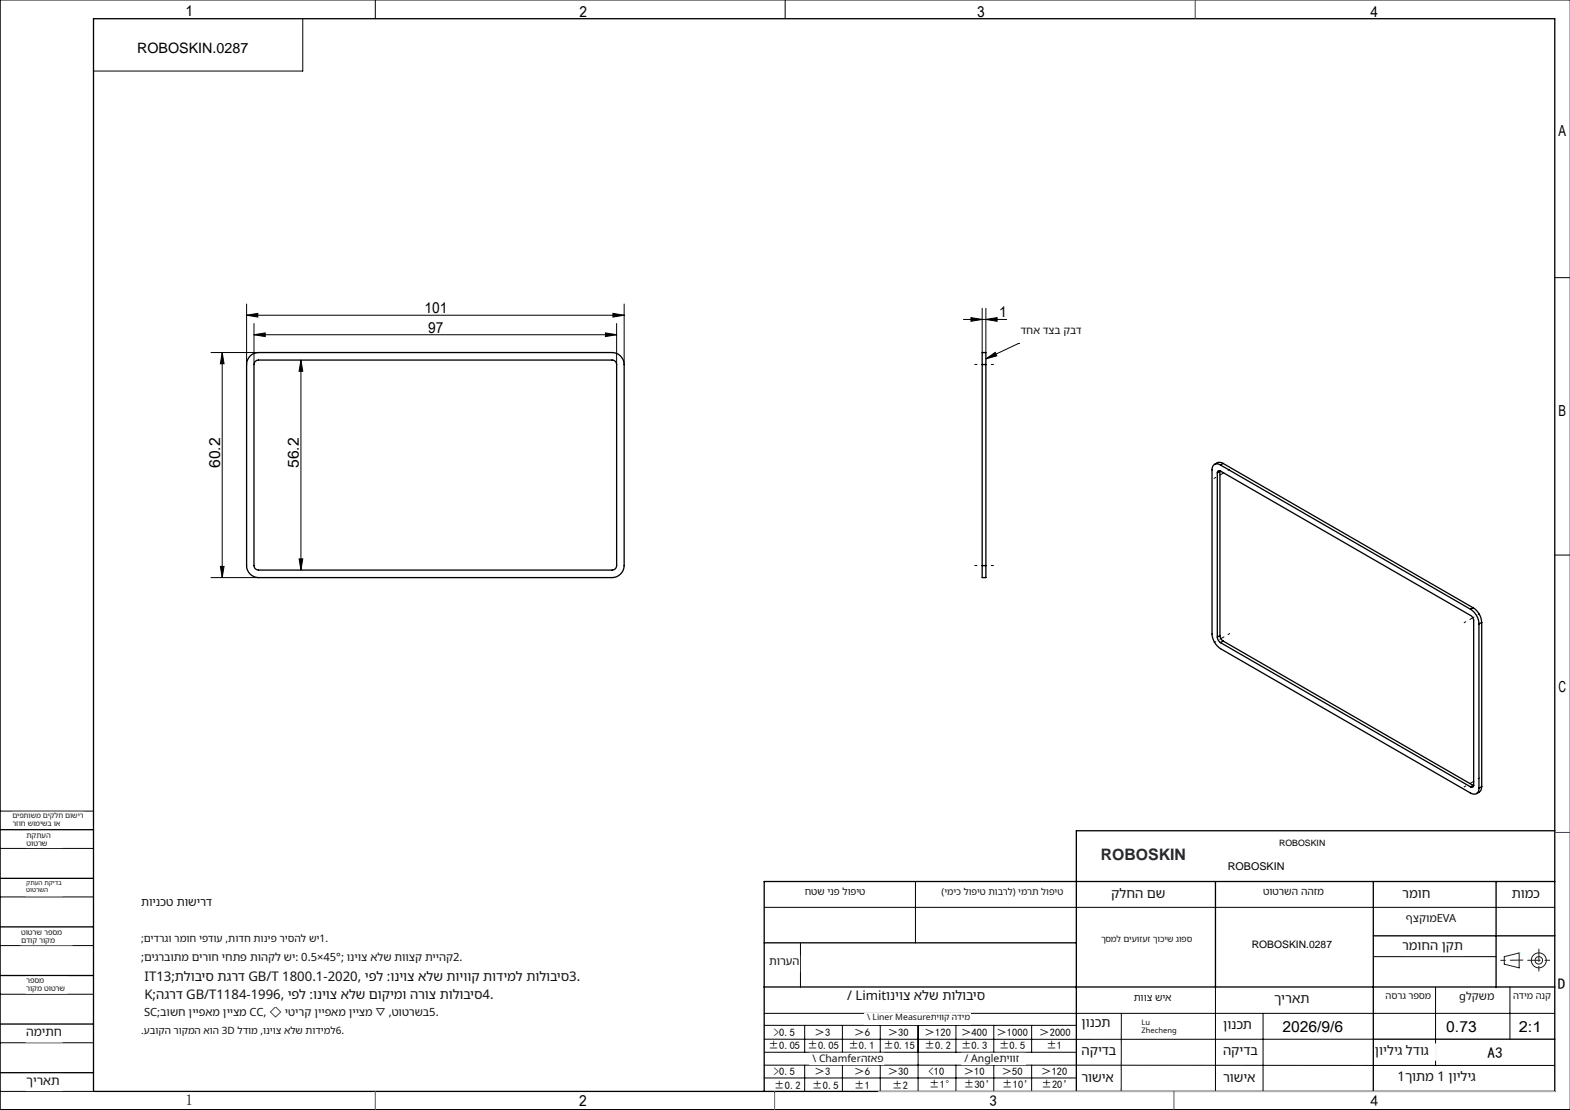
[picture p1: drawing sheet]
<svg xmlns="http://www.w3.org/2000/svg" width="420mm" height="297mm" viewBox="0 0 420 297" stroke-linecap="round" stroke-linejoin="round" font-family="sans-serif">
<g fill="none" stroke="#000" stroke-width=".27">
<path d="M100.4 0v5M210 0v5M420 0h-419.9v297h419.9M81 5v14h-56M415.9 74.3h4.1M56.4 94.3h12.7M59.4 94.3v60.2M59.4 94.3l.5 3h-1zM66 84.3l3-.4v.9zM66 81.3v16.2M66 84.3h101M67.9 89.6l3-.5v1z"/>
<path d="M67.9 86.6v10.9M67.9 89.6h97.1M80.5 96.3l.5 3h-1zM80.5 96.3v56.2M162 89.1l3 .5-3 .5zM164 83.9l3 .4-3 .5zM165 86.6v10.9M167 81.3v16.2M257.7 85.5h11.6M259.8 85l2.9 .5-2.9 .5zM262.7 82.5v11.8M263.7 96l2.5-1.7 .5 .9z"/>
<path d="M263.7 85.5l3-.5v1zM263.7 82.5v11.8M288.7 91.9h-16.2l-8.8 4.1M56.4 154.5h12.7M58.9 151.5h1l-.5 3zM80 149.5h1l-.5 3zM415.9 148.5h4.1M0 217h25M0 227h25M0 240h25M244.9 236v16.3M0 253h25"/>
<path d="M204.4 242.8h211.5M214.1 252.4v11.8M367.4 256h32.8M0 266h25M0 279h25M204.4 271.1h211.5M204.4 278.1h163M204.4 274.4h83.5M215.3 274.4v7.1M225.4 274.4v7.1M235.5 274.4v7.1M245.6 274.4v17.6"/>
<path d="M255.7 274.4v7.1M265.9 274.4v7.1M276 274.4v7.1M300 271.1l-.1 21M325.2 264.1v27.9M337.9 271.1v20.9M384 264.2v20.9M403.9 264.1v14M0 292h25M204.4 285l211.5 .1M204.4 288.4h83.5M204.5 281.5h83.5"/>
<path d="M215.3 285v7M225.4 285v7M235.5 285v7M255.7 285v7M265.9 285v7M276 285v7M287.9 292h128"/>
</g>
<g fill="none" stroke="#191924" stroke-width=".27">
<path d="M402.4 256l4-1v4l-4-1z"/>
<circle cx="411.7" cy="257" r="1"/>
<circle cx="411.7" cy="257" r="2"/>
</g>
<path d="M324.8 128l4.2-2.4M324.8 171.9l4.2-2.4M391.7 166.6l4.2-2.4M391.7 210.6l4.2-2.5" fill="none" stroke="#000" stroke-width=".27" stroke-dasharray="30.5 1.3 1.3 1.3" stroke-dashoffset="30"/>
<path d="M265.8 97.5h-5M265.8 151.3h-5" fill="none" stroke="#000" stroke-width=".27" stroke-dasharray="30.5 1.3 1.3 1.3" stroke-dashoffset="29.9"/>
<g fill="none" stroke="#000" stroke-width=".35">
<path d="M25 5h390.9v287h-390.9zM66.9 95.3a3.3 3.3 0 0 1 2.2-1h94.7a3.3 3.3 0 0 1 3.2 3.2v53.8a3.3 3.3 0 0 1-3.2 3.2h-94.7a3.2 3.2 0 0 1-3.1-3.2v-53.8a3.3 3.3 0 0 1 .9-2.2zM68.3 96.7l.8-.4h94.7a1.2 1.2 0 0 1 1.2 1.2v53.8a1.2 1.2 0 0 1-1.2 1.2h-94.7a1.2 1.2 0 0 1-1.2-1.2v-53.8zM262.7 97.5v-3.2h1v3.2M262.7 97.5h1M262.7 97.5v53.8M263.7 97.5v53.8M325.6 126.5a.51 .51 0 0 1 .3-.5 .51 .51 0 0 1 .6 0l67.2 38.9 .5 1v44.2a.51 .51 0 0 1-.2 .5 .51 .51 0 0 1-.6-.1M325.6 126.5v44M326.4 126.1l-.8 .4M326.4 126v44.1M326.5 124.4a1.37 1.37 0 0 0-1.6-.1 1.37 1.37 0 0 0-.7 1.4v43.9a5.1 5.1 0 0 0 2.3 4l66.9 38.6a1.38 1.38 0 0 0 1.6 .1 1.38 1.38 0 0 0 .6-1.4"/>
<path d="M326.5 124.4l66.9 38.6M327.2 124a1.85 1.85 0 0 0-2.3 .2M327.2 124l-.7 .4M327.2 124l66.9 38.6M262.7 151.3v3.2h1v-3.2M262.7 151.3h1M325.6 170.5a1.87 1.87 0 0 0 .9 1.4M326.4 170.1l.2 .8 .6 .6M326.4 170.1l-.8 .4M326.5 171.9l66.9 38.6M327.2 171.5l-.7 .4M327.2 171.5l66.9 38.6"/>
<path d="M393.4 163a4.8 4.8 0 0 1 2.2 3.9M394.1 162.6a5 5 0 0 1 2.3 3.9M394.1 162.6l-.7 .4M395.6 166.9v44M396.4 166.5l-.8 .4M396.4 166.5v44M394.1 210.1l-.7 .4M394.1 210.1l.1 .1M396.4 210.5a1.78 1.78 0 0 1-1.4 1.8M396.4 210.5l-.8 .4M0 222h25M0 235h25"/>
<path d="M325.2 235.9v28.2M367.4 235.9v56.1M400.2 235.9v28.3M415.9 235.9h-211.5v56.1M415.9 222.3h-128v69.7M0 248h25M204.4 252.3h83.5M367.4 250.4h48.5M0 261h25M0 274h25M204.4 264.1h211.5M367.4 278.1h48.5"/>
<path d="M0 287h25"/>
</g>
<path d="M407.4 256.9l-5.9 .1M408.7 256.9h6M411.7 253.9v6" fill="none" stroke="#191924" stroke-width=".27" stroke-dasharray="6.3 1.3 1.3 1.3" stroke-dashoffset="3"/>
<path d="M235 292h180.9" fill="none" stroke="#c0c0c0" stroke-width=".27"/>
<path d="M319.7 0v5M415.9 222.7h4.1M100.4 292v5M207.2 292v5M314 292v5" fill="none" stroke="#00f" stroke-width=".27"/>
<path d="M406.4 255h.1" fill="none" stroke="#0ff" stroke-width=".27"/>
<g fill="#000">
<path d="M263.7 96l2.5-1.7 .5 .9z"/>
<path d="M59.4 94.3l.5 3h-1zM58.9 151.5h1l-.5 3z"/>
<path d="M66 84.3l3-.4v.9zM164 83.9l3 .4-3 .5zM67.9 89.6l3-.5v1zM162 89.1l3 .5-3 .5zM259.8 85l2.9 .5-2.9 .5zM263.7 85.5l3-.5v1z"/>
<path d="M80.5 96.3l.5 3h-1zM80 149.5h1l-.5 3z"/>
</g>
<g fill="#fff" stroke="#fff" stroke-width=".35">
<path d="M36.7 9.6h31v5.9h-31z"/>
<path d="M334.9 250.2h22.4v4.3h-22.4z"/>
<path d="M273 86.9h16.3v5.7h-16.3z"/>
<path d="M5.6 248.5h13.6v4.3h-13.6z"/>
<path d="M7 274.5h9.6v4.3h-9.6z"/>
<path d="M7 287.5h9.6v4.3h-9.6z"/>
<path d="M7 261.5h10.9v4.2h-10.9z"/>
<path d="M3.3 217.4h19.1v4.2h-19.1z"/>
<path d="M7 235.4h9.6v4.2h-9.6z"/>
<path d="M7.1 222.5h9.5v4.2h-9.5z"/>
<path d="M294.5 250.2h24.5v4.3h-24.5z"/>
<path d="M376.1 244.2h14.3v4.3h-14.3z"/>
<path d="M404.4 237.3h8.2v4.2h-8.2z"/>
<path d="M215.3 237.3h16.3v4.2h-16.3z"/>
<path d="M251.9 237.3h32.6v4.2h-32.6z"/>
<path d="M205.7 255.8h8.2v4.2h-8.2z"/>
<path d="M375.1 237.3h16.3v4.2h-16.3z"/>
<path d="M337.9 237.3h16.3v4.2h-16.3z"/>
<path d="M342.2 224.2h50.8v4.4h-50.8z"/>
<path d="M297.3 237.3h16.3v4.2h-16.3z"/>
<path d="M404.8 265.2h10.2v4.2h-10.2z"/>
<path d="M389.6 265.2h10.2v4.2h-10.2z"/>
<path d="M289.3 272h10.2v4.2h-10.2z"/>
<path d="M303.3 265.5h10.2v4.2h-10.2z"/>
<path d="M289.3 279.5h10.2v4.2h-10.2z"/>
<path d="M327.2 286.5h10.2v4.3h-10.2z"/>
<path d="M373 286.3h36.6v4.2h-36.6z"/>
<path d="M327.2 279.4h10.2v4.2h-10.2z"/>
<path d="M370.6 265.2h12.3v4.2h-12.3z"/>
<path d="M289.3 286.6h10.2v4.2h-10.2z"/>
<path d="M305.4 272.5h12.2v4.3h-12.2z"/>
<path d="M231.3 271.1h28.3v3h-28.3z"/>
<path d="M216.6 281.9h19.8v2.9h-19.8z"/>
<path d="M257.3 281.9h16.9v2.9h-16.9z"/>
<path d="M225.7 264.7h39.5v5.2h-39.5z"/>
<path d="M367.8 279.4h16.3v4.2h-16.3z"/>
<path d="M340.8 265.5h10.2v4.2h-10.2z"/>
<path d="M327.2 272.5h10.2v4.3h-10.2z"/>
<path d="M375.1 251.4h16.3v4.2h-16.3z"/>
<path d="M37.8 239.9h19v4.4h-19z"/>
<path d="M37.8 249.7h50.8v4.4h-50.8z"/>
<path d="M37.8 254.7h86.7v4.4h-86.7z"/>
<path d="M37.8 259.6h139.7v4.4h-139.7z"/>
<path d="M37.8 264.5h95.2v4.4h-95.2z"/>
<path d="M37.8 269.4h80.4v4.5h-80.4z"/>
<path d="M37.8 274.4h55v4.4h-55z"/>
<path d="M328.5 229.2h78.3v4.4h-78.3z"/>
<path d="M342.2 223.6h51.5v3.6h-51.5z"/>
</g>
<text font-size="4.2" fill="#1f2633" x="294.5" y="230">ROBOSKIN</text>
<g font-size="4.1">
<text x="49.6" y="4.3">1</text>
<text x="155.1" y="4.6">2</text>
<text x="261.4" y="4.6">3</text>
<text x="366.6" y="4.6">4</text>
<text x="416.9" y="36.3">A</text>
<text x="113.6" y="83.7">101</text>
<text x="114.6" y="89">97</text>
<text x="267.3" y="84.9">1</text>
<text x="416.9" y="111.3">B</text>
<text x="58.9" y="125.2" transform="rotate(-90 58.9 125.2)">60.2</text>
<text x="79.9" y="125.2" transform="rotate(-90 79.9 125.2)">56.2</text>
<text x="416.9" y="185.3">C</text>
<text x="416.7" y="264.6">D</text>
<text x="343.1" y="276">2026/9/6</text>
<text x="386.9" y="276">0.73</text>
<text x="406.3" y="276">2:1</text>
<text x="397.9" y="283">A3</text>
<text x="49.6" y="295.6">1</text>
<text x="154.9" y="296">2</text>
<text x="264.7" y="296">3</text>
<text x="366.6" y="296">4</text>
</g>
<text font-size="3.8" x="36.7" y="14.2">ROBOSKIN.0287</text>
<g font-size="3.5" fill="#111">
<text x="297.3" y="240.2">קלחה םש</text>
<text x="375.1" y="240.2">רמוח</text>
<text x="404.4" y="240.2">תומכ</text>
<text x="375.1" y="254.2">רמוחה ןקת</text>
<text x="38.7" y="262.5">IT13;תלוביס תגרד GB/T 1800.1-2020, יפל :וניוצ אלש תויווק תודימל תולוביס3.</text>
<text x="38.7" y="267.4">K;הגרד GB/T1184-1996, יפל :וניוצ אלש םוקימו הרוצ תולוביס4.</text>
<text x="226.6" y="267.6">/ Limitוניוצ אלש תולוביס</text>
<text x="340.8" y="268.4">ךיראת</text>
<text x="289.3" y="274.9">ןונכת</text>
<text x="327.2" y="275.4">ןונכת</text>
<text x="289.3" y="282.4">הקידב</text>
<text x="327.2" y="282.3">הקידב</text>
<text x="367.8" y="282.3">ןויליג לדוג</text>
<text x="289.3" y="289.5">רושיא</text>
<text x="327.2" y="289.4">רושיא</text>
<text x="373.9" y="289.2">1ךותמ 1 ןויליג</text>
</g>
<g font-size="3.3" fill="#111">
<text x="7" y="277.2">המיתח</text>
<text x="7" y="290.3">ךיראת</text>
</g>
<text font-size="3.1" fill="#111" x="37.8" y="242.4">תוינכט תושירד</text>
<g font-size="3" fill="#111">
<text x="376.1" y="246.7">ףצקומEVA</text>
<text x="37.8" y="257.1">;</text>
<text x="38.6" y="257.1">םיגרבותמ םירוח יחתפ תוהקל שי: 0.5×45°; וניוצ אלש תווצק תייהק2.</text>
<text x="205.7" y="258.2">תורעה</text>
<text x="390.4" y="267.6">gלקשמ</text>
<text x="38.5" y="271.9">SC;בושח ןייפאמ ןייצמ CC, ◇ יטירק ןייפאמ ןייצמ ▽ ,טוטרשב5.</text>
</g>
<text font-size="2.9" x="328.5" y="232.7">ROBOSKIN</text>
<g font-size="2.8" fill="#111">
<text x="273" y="89.2">דחא דצב קבד</text>
<text x="337.9" y="239.6">טוטרשה ההזמ</text>
<text x="37.8" y="252">;</text>
<text x="38.5" y="252">םידרגו רמוח יפדוע ,תודח תוניפ ריסהל שי1.</text>
<text x="217.4" y="284.1">\ Chamferהזאפ</text>
<text x="258" y="284.2">/ Angleתיווז</text>
</g>
<g font-size="2.8">
<text x="334.9" y="253.6">ROBOSKIN.0287</text>
<text x="205.6" y="280.8">±0.05</text>
<text x="207" y="277.2">&gt;0.5</text>
<text x="216" y="280.8">±0.05</text>
<text x="217.9" y="277.2">＞3</text>
<text x="227" y="280.8">±0.1</text>
<text x="228.5" y="277.2">＞6</text>
<text x="236.3" y="280.8">±0.15</text>
<text x="237.5" y="277.2">＞30</text>
<text x="247.4" y="280.8">±0.2</text>
<text x="247.4" y="277.2">＞120</text>
<text x="257.1" y="280.8">±0.3</text>
<text x="257.1" y="277.2">＞400</text>
<text x="266.6" y="277.2">＞1000</text>
<text x="267.3" y="280.8">±0.5</text>
<text x="278" y="277.2">＞2000</text>
<text x="279.9" y="280.8">±1</text>
<text x="207" y="287.8">&gt;0.5</text>
<text x="217.9" y="287.8">＞3</text>
<text x="228.5" y="287.8">＞6</text>
<text x="237.5" y="287.8">＞30</text>
<text x="248.4" y="287.8">&lt;10</text>
<text x="257.8" y="287.8">＞10</text>
<text x="268" y="287.8">＞50</text>
<text x="278.5" y="287.8">＞120</text>
<text x="207.1" y="291.3">±0.2</text>
<text x="217.3" y="291.3">±0.5</text>
<text x="228.5" y="291.3">±1</text>
<text x="238.7" y="291.3">±2</text>
<text x="248.6" y="291.1">±1°</text>
<text x="257.8" y="291.1">±30’</text>
<text x="268.1" y="291.1">±10’</text>
<text x="278.6" y="291.2">±20’</text>
</g>
<g font-size="2.7" fill="#111">
<text x="303.3" y="267.7">תווצ שיא</text>
<text x="37.8" y="276.6">.</text>
<text x="38.5" y="276.6">עבוקה רוקמה אוה 3D לדומ ,וניוצ אלש תודימל6.</text>
</g>
<text font-size="2.6" fill="#111" x="215.3" y="239.5">חטש ינפ לופיט</text>
<g font-size="2.5" fill="#111">
<text x="251.9" y="239.4">)ימיכ לופיט תוברל( ימרת לופיט</text>
<text x="370.6" y="267.3">הסרג רפסמ</text>
<text x="404.8" y="267.3">הדימ הנק</text>
</g>
<text font-size="2.3" x="342.2" y="226.5">ROBOSKIN</text>
<g font-size="2.3" fill="#111">
<text x="294.5" y="252.1">ךסמל םיעוזעז ךוכיש גופס</text>
<text x="231.9" y="273">\ Liner Measureתיווק הדימ</text>
</g>
<g font-size="2" fill="#111">
<text x="3.3" y="219">םיפתושמ םיקלח םושיר</text>
<text x="3.3" y="221">רזוח שומישב וא</text>
<text x="7.1" y="224.2">תקתעה</text>
<text x="7.1" y="226.3">טוטרש</text>
<text x="5.6" y="250.2">טוטרש רפסמ</text>
<text x="5.6" y="252.3">םדוק רוקמ</text>
<text x="7" y="263.1">רפסמ</text>
<text x="7" y="265.3">רוקמ טוטרש</text>
<text x="305.4" y="274.2">Lu</text>
<text x="305.4" y="276.3">Zhecheng</text>
</g>
<g font-size="1.7" fill="#111">
<text x="7" y="238.6">טוטרשה</text>
<text x="7" y="236.8">קתעה תקידב</text>
</g>
</svg>
